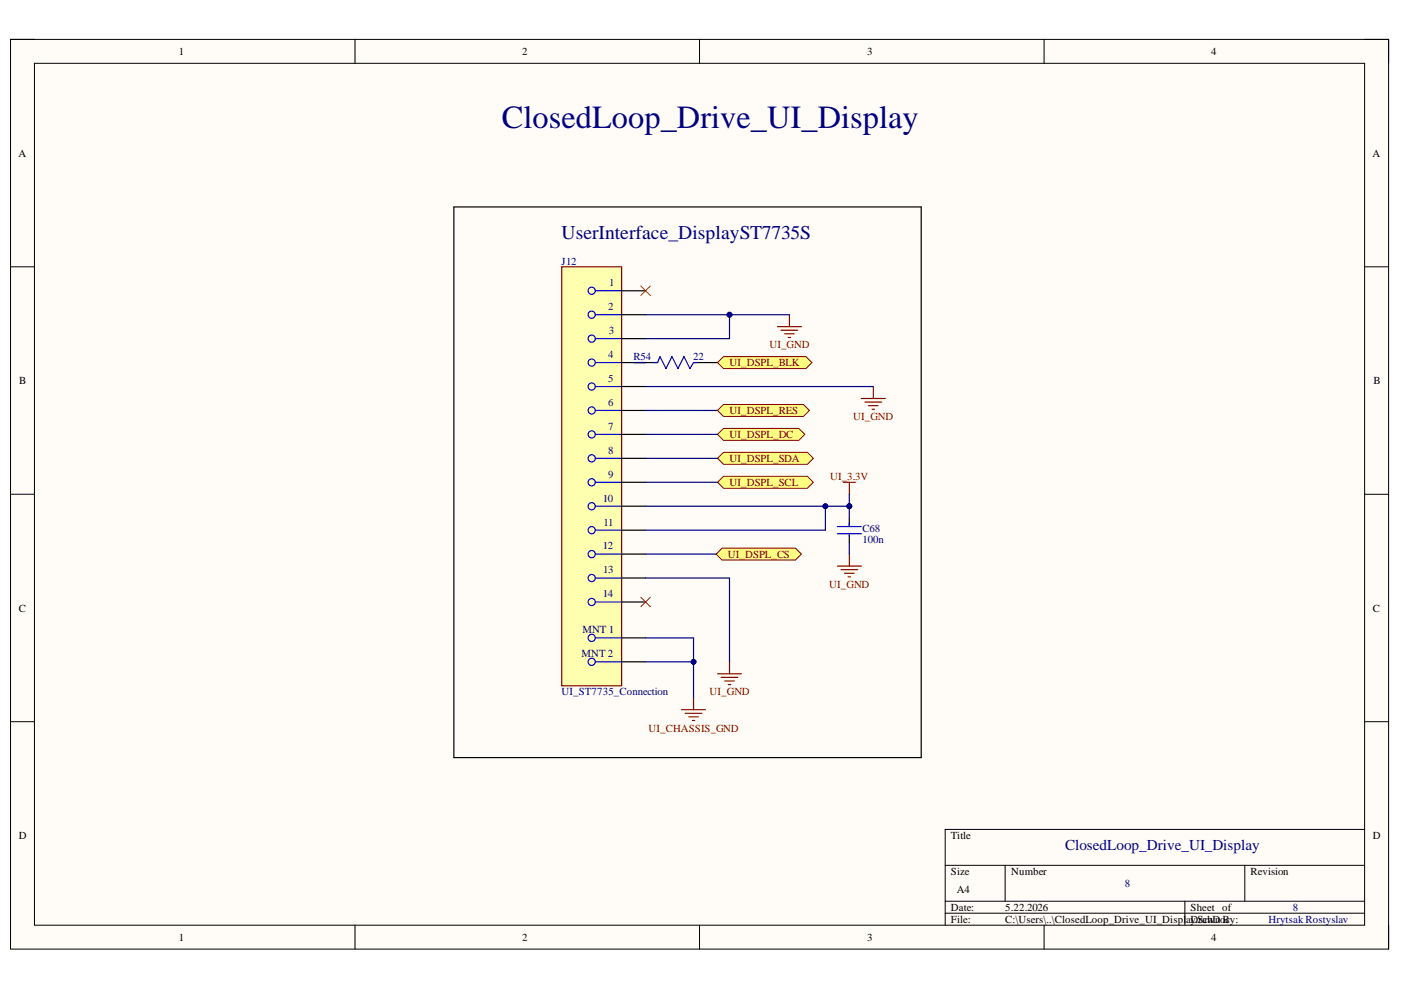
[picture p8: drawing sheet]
<svg xmlns="http://www.w3.org/2000/svg" width="297mm" height="210mm" viewBox="0 0 297 210" stroke-linecap="round" stroke-linejoin="round" font-family="sans-serif">
<path d="M2.2 8.4h292.2v192.8h-292.2z" fill-rule="evenodd" fill="#fffcf8"/>
<path d="M2.2 8.4h292.2v192.8h-292.2z" fill="none" stroke="#000" stroke-width=".21"/>
<path d="M7.3 13.4h282v182.8h-282z" fill-rule="evenodd" fill="#fffcf8"/>
<g fill="none" stroke="#000" stroke-width=".21">
<path d="M2.2 8.3h5.1M7.3 13.4h282v182.8h-282zM75.3 8.3v5.1M148.3 8.3v5.1M221.4 8.4v5M289.3 8.4h5.1v5M2.2 56.6h5.1M289.3 56.6h5.1M2.2 104.8h5.1M289.3 104.8h5.1M2.2 153h5.1M289.3 153h5.1"/>
<path d="M289.3 175.9h-88.9v20.3M75.3 196.2v5M148.3 196.2v5M200.4 183.5h88.9M200.4 191.1h88.9M200.4 193.6h88.9M213.1 183.5v7.6M221.4 196.2v5M251.2 191.1v5.1M263.9 183.5v7.6M294.4 196.2v5"/>
</g>
<path d="M119.1 56.6h12.7v88.8h-12.7z" fill-rule="evenodd" fill="#ffffb0"/>
<g fill="none" stroke="#800000" stroke-width=".25">
<path d="M119.1 56.6h12.7v88.8h-12.7zM164.8 69.3h5.1M165.6 70h3.5M166.4 70.8h2M167.1 71.5h.5M167.4 66.7v2.6M182.6 84.5h5.1M183.4 85.3h3.5M184.1 86h2.1M184.9 86.8h.5M185.2 82v2.5M144.5 150.5h5.1"/>
<path d="M145.3 151.2h3.5M146 152h2.1M146.8 152.8h.5M147 147.9v2.6M152.1 142.9h5.1M152.9 143.6h3.5M153.6 144.4h2.1M154.4 145.1h.5M154.7 140.3v2.6"/>
</g>
<g fill="none" stroke="#00f" stroke-width=".25">
<path d="M126.2 61.6h5.6M126.2 66.7h5.6M126.2 71.8h5.6M126.2 76.9h5.6M138.7 76.9h.7l.5-1.3 1.3 2.5 1.3-2.5 1.2 2.5 1.3-2.5 1.3 2.5 .7-1.2h.8M126.2 82h5.6M126.2 87h5.6M126.2 92.1h5.6M126.2 97.2h5.6M126.2 102.3h5.6M126.2 107.3h5.6M126.2 112.4h5.6"/>
<path d="M126.2 117.5h5.6M126.2 122.6h5.6M126.2 127.6h5.6M126.2 135.2h5.6M126.2 140.3h5.6"/>
<circle cx="125.4" cy="76.9" r=".76"/>
<circle cx="125.4" cy="61.6" r=".76"/>
<circle cx="125.4" cy="71.8" r=".76"/>
<circle cx="125.4" cy="66.7" r=".76"/>
<circle cx="125.4" cy="87" r=".76"/>
<circle cx="125.4" cy="92.1" r=".76"/>
<circle cx="125.4" cy="81.9" r=".76"/>
<circle cx="125.4" cy="97.2" r=".76"/>
<circle cx="125.4" cy="112.4" r=".76"/>
<circle cx="125.4" cy="102.3" r=".76"/>
<circle cx="125.4" cy="117.5" r=".76"/>
<circle cx="125.4" cy="107.3" r=".76"/>
<circle cx="125.4" cy="135.2" r=".76"/>
<circle cx="125.4" cy="127.6" r=".76"/>
<circle cx="125.4" cy="122.6" r=".76"/>
<circle cx="125.4" cy="140.3" r=".76"/>
</g>
<g fill="none" stroke="#000" stroke-width=".25">
<path d="M131.8 61.6h5.1M131.8 66.7h5.1M131.8 71.8h5.1M131.8 76.9h7.6M147 76.9h5.1M131.8 82h5.1M131.8 87h5.1M131.8 92.1h5.1M131.8 97.2h5.1M131.8 102.3h5.1M131.8 107.3h5.1M131.8 112.4h5.1"/>
<path d="M131.8 117.5h5.1M131.8 122.6h5.1M131.8 127.6h5.1M131.8 135.2h5.1M131.8 140.3h5.1"/>
</g>
<path d="M135.9 60.6l2 2.1M137.9 60.6l-2 2.1M135.9 126.6l2 2M137.9 126.6l-2 2" fill="none" stroke="#f00" stroke-width=".21"/>
<path d="M152.1 92.1l1.3-1.3h16l1.2 1.3-1.2 1.3h-16z" fill-rule="evenodd" fill="#ffff80"/>
<path d="M152.1 92.1l1.3-1.3h16l1.2 1.3-1.2 1.3h-16z" fill="none" stroke="#800000" stroke-width=".21"/>
<path d="M153.4 95.9h17.8l1.2 1.3-1.2 1.2h-17.8l-1.3-1.2z" fill-rule="evenodd" fill="#ffff80"/>
<path d="M153.4 95.9h17.8l1.2 1.3-1.2 1.2h-17.8l-1.3-1.2z" fill="none" stroke="#800000" stroke-width=".21"/>
<path d="M152.1 102.3l1.3-1.3h17.8l1.2 1.3-1.2 1.2h-17.8z" fill-rule="evenodd" fill="#ffff80"/>
<path d="M152.1 102.3l1.3-1.3h17.8l1.2 1.3-1.2 1.2h-17.8z" fill="none" stroke="#800000" stroke-width=".21"/>
<path d="M180.1 109.9v1.7M180.1 113.4v1.5" fill="none" stroke="#000" stroke-width=".25"/>
<path d="M177.5 111.6h5.1M177.5 113.2h5.1M180.1 110.9v.7M180.1 113.4v.3" fill="none" stroke="#00f" stroke-width=".25"/>
<path d="M180.1 117.5v2.5M177.5 120h5.1M178.3 120.8h3.6M179.1 121.5h2M179.8 122.3h.5" fill="none" stroke="#800000" stroke-width=".25"/>
<path d="M152.1 76.9l1.3-1.3h17.5l1.2 1.3-1.2 1.2h-17.5z" fill-rule="evenodd" fill="#ffff80"/>
<path d="M152.1 76.9l1.3-1.3h17.5l1.2 1.3-1.2 1.2h-17.5z" fill="none" stroke="#800000" stroke-width=".21"/>
<path d="M136.9 135.2h10.1v12.7" fill="none" stroke="#000080" stroke-width=".25"/>
<circle cx="147" cy="140.3" r=".51" fill="#000080"/>
<circle cx="147" cy="140.3" r=".51" fill="none" stroke="#000080" stroke-width=".21"/>
<path d="M136.9 140.3h10.1" fill="none" stroke="#000080" stroke-width=".25"/>
<circle cx="147" cy="140.3" r=".51" fill="#000080"/>
<circle cx="147" cy="140.3" r=".51" fill="none" stroke="#000080" stroke-width=".21"/>
<path d="M136.9 66.7h30.5M136.9 122.6h17.8v17.7" fill="none" stroke="#000080" stroke-width=".25"/>
<circle cx="154.7" cy="66.7" r=".51" fill="#000080"/>
<circle cx="154.7" cy="66.7" r=".51" fill="none" stroke="#000080" stroke-width=".21"/>
<path d="M154.7 66.7v5.1h-17.8" fill="none" stroke="#000080" stroke-width=".25"/>
<circle cx="154.7" cy="66.7" r=".51" fill="#000080"/>
<circle cx="154.7" cy="66.7" r=".51" fill="none" stroke="#000080" stroke-width=".21"/>
<path d="M134.3 76.9h2.6M136.9 92.1h15.2M136.9 97.2h15.2M136.9 82h48.3M136.9 102.3h15.2M136.9 107.3h43.2" fill="none" stroke="#000080" stroke-width=".25"/>
<circle cx="175" cy="107.3" r=".51" fill="#000080"/>
<circle cx="175" cy="107.3" r=".51" fill="none" stroke="#000080" stroke-width=".21"/>
<circle cx="180.1" cy="107.3" r=".51" fill="#000080"/>
<circle cx="180.1" cy="107.3" r=".51" fill="none" stroke="#000080" stroke-width=".21"/>
<path d="M180.1 107.3v2.6" fill="none" stroke="#000080" stroke-width=".25"/>
<circle cx="180.1" cy="107.3" r=".51" fill="#000080"/>
<circle cx="180.1" cy="107.3" r=".51" fill="none" stroke="#000080" stroke-width=".21"/>
<path d="M175 107.3v5.1h-38.1M180.1 114.9v2.6" fill="none" stroke="#000080" stroke-width=".25"/>
<circle cx="175" cy="107.3" r=".51" fill="#000080"/>
<circle cx="175" cy="107.3" r=".51" fill="none" stroke="#000080" stroke-width=".21"/>
<path d="M136.9 87h15.2M136.9 117.5h14.9M180.1 104.8v2.5" fill="none" stroke="#000080" stroke-width=".25"/>
<path d="M178.8 102.3h2.6M180.1 102.3v2.5" fill="none" stroke="#800000" stroke-width=".25"/>
<circle cx="180.1" cy="107.3" r=".51" fill="#000080"/>
<circle cx="180.1" cy="107.3" r=".51" fill="none" stroke="#000080" stroke-width=".21"/>
<path d="M96.2 43.9h99.1v116.7h-99.1z" fill="none" stroke="#000" stroke-width=".25"/>
<path d="M152.1 87l1.3-1.2h16.9l1.3 1.2-1.3 1.3h-16.9z" fill-rule="evenodd" fill="#ffff80"/>
<path d="M152.1 87l1.3-1.2h16.9l1.3 1.2-1.3 1.3h-16.9z" fill="none" stroke="#800000" stroke-width=".21"/>
<path d="M151.8 117.5l1.3-1.3h15.5l1.3 1.3-1.3 1.2h-15.5z" fill-rule="evenodd" fill="#ffff80"/>
<path d="M151.8 117.5l1.3-1.3h15.5l1.3 1.3-1.3 1.2h-15.5z" fill="none" stroke="#800000" stroke-width=".21"/>
<text font-size="6.8" fill="#000080" x="106.4" y="27.2">ClosedLoop_Drive_UI_Display</text>
<text font-size="4.1" fill="#000080" x="119.1" y="50.6">UserInterface_DisplayST7735S</text>
<text font-size="3.2" fill="#000080" x="225.8" y="180.3">ClosedLoop_Drive_UI_Display</text>
<g font-size="2.3">
<text x="37.9" y="11.7">1</text>
<text x="110.7" y="11.7">2</text>
<text x="183.9" y="11.7">3</text>
<text x="256.8" y="11.7">4</text>
<text x="3.9" y="33.3">A</text>
<text x="291" y="33.3">A</text>
<text x="4.1" y="81.4">B</text>
<text x="291.2" y="81.4">B</text>
<text x="4" y="129.7">C</text>
<text x="291.1" y="129.7">C</text>
<text x="4" y="177.9">D</text>
<text x="201.6" y="177.9">Title</text>
<text x="291.1" y="177.9">D</text>
<text x="201.6" y="185.5">Size</text>
<text x="214.4" y="185.5">Number</text>
<text x="265.1" y="185.5">Revision</text>
<text x="202.9" y="189.3">A4</text>
<text x="201.6" y="193.1">Date:</text>
<text x="201.6" y="195.7">File:</text>
<text x="213.1" y="193.1">5.22.2026</text>
<text x="213.1" y="195.7">C:\Users\..\ClosedLoop_Drive_UI_Displ</text>
<text x="251.5" y="195.7">ay.SchDoc</text>
<text x="252.4" y="193.1">Sheet of</text>
<text x="252.4" y="195.7">Drawn By:</text>
<text x="37.9" y="199.5">1</text>
<text x="110.7" y="199.5">2</text>
<text x="183.9" y="199.5">3</text>
<text x="256.8" y="199.5">4</text>
</g>
<g font-size="2.3" fill="#000080">
<text x="119.1" y="56.1">J12</text>
<text x="129" y="65.7">2</text>
<text x="129.1" y="60.7">1</text>
<text x="129.1" y="70.8">3</text>
<text x="129" y="75.9">4</text>
<text x="134.3" y="76.4">R54</text>
<text x="147" y="76.4">22</text>
<text x="129" y="80.9">5</text>
<text x="129" y="86">6</text>
<text x="129" y="91.2">7</text>
<text x="129" y="96.2">8</text>
<text x="129" y="101.3">9</text>
<text x="127.8" y="106.4">10</text>
<text x="128" y="111.4">11</text>
<text x="182.8" y="112.7">C68</text>
<text x="127.8" y="116.5">12</text>
<text x="182.8" y="115.2">100n</text>
<text x="127.9" y="121.6">13</text>
<text x="127.8" y="126.6">14</text>
<text x="123.5" y="134.2">MNT 1</text>
<text x="123.3" y="139.3">MNT 2</text>
<text x="119.1" y="147.4">UI_ST7735_Connection</text>
<text x="238.5" y="188.1">8</text>
<text x="268.9" y="195.7">Hrytsak Rostyslav</text>
<text x="274.1" y="193.1">8</text>
</g>
<g font-size="2.3" fill="#800000">
<text x="154.7" y="77.6">UI_DSPL_BLK</text>
<text x="163.1" y="73.8">UI_GND</text>
<text x="154.7" y="87.8">UI_DSPL_RES</text>
<text x="180.9" y="89.1">UI_GND</text>
<text x="154.7" y="92.9">UI_DSPL_DC</text>
<text x="154.7" y="98">UI_DSPL_SDA</text>
<text x="176" y="101.8">UI_3.3V</text>
<text x="154.7" y="103.1">UI_DSPL_SCL</text>
<text x="154.3" y="118.3">UI_DSPL_CS</text>
<text x="175.8" y="124.6">UI_GND</text>
<text x="150.5" y="147.4">UI_GND</text>
<text x="137.5" y="155.1">UI_CHASSIS_GND</text>
</g>
</svg>
